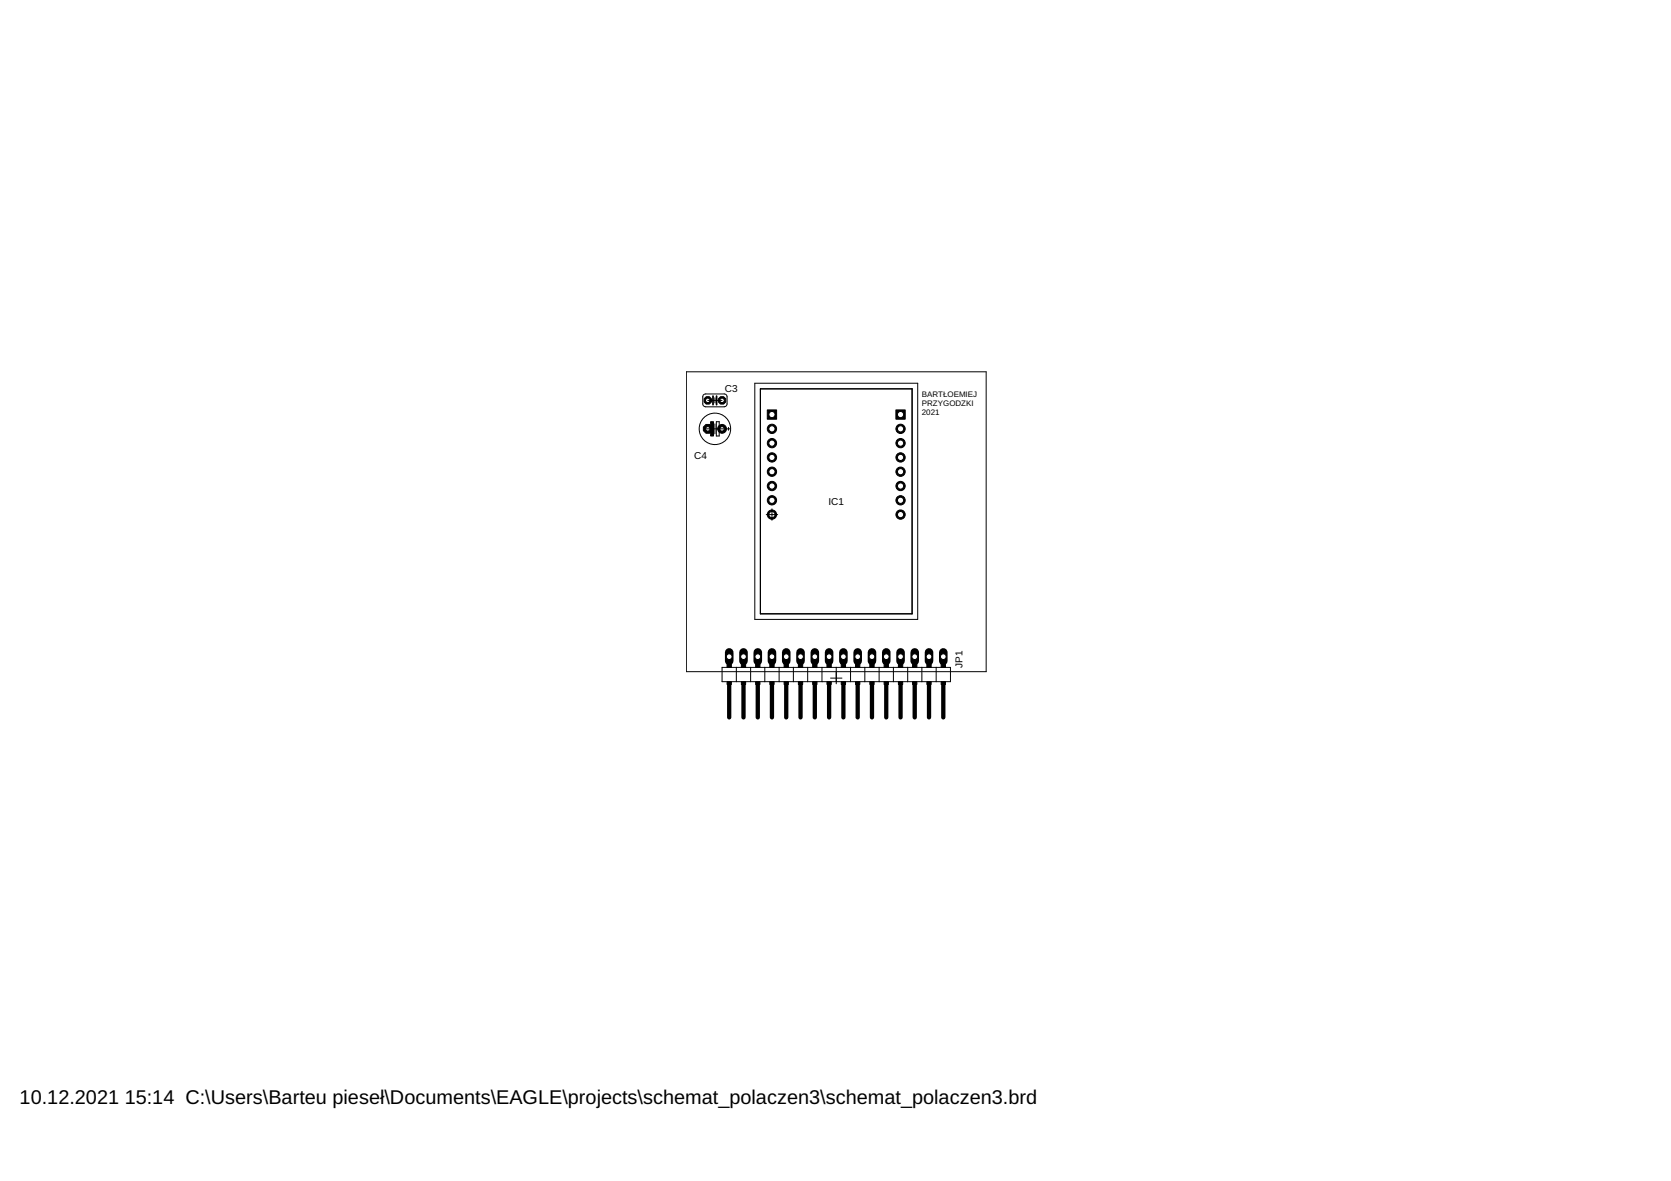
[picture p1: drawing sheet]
<svg xmlns="http://www.w3.org/2000/svg" width="297mm" height="210mm" viewBox="0 0 297 210" stroke-linecap="round" stroke-linejoin="round" font-family="sans-serif">
<circle cx="137.2" cy="91.5" r=".83" fill="#000" stroke="#000" stroke-width=".18"/>
<circle cx="137.2" cy="91.5" r=".55" fill="#fff" stroke="#000" stroke-width=".18"/>
<circle cx="137.2" cy="88.9" r=".83" fill="#000" stroke="#000" stroke-width=".18"/>
<circle cx="137.2" cy="88.9" r=".55" fill="#fff" stroke="#000" stroke-width=".18"/>
<circle cx="137.2" cy="86.4" r=".83" fill="#000" stroke="#000" stroke-width=".18"/>
<circle cx="137.2" cy="86.4" r=".55" fill="#fff" stroke="#000" stroke-width=".18"/>
<circle cx="137.2" cy="83.8" r=".83" fill="#000" stroke="#000" stroke-width=".18"/>
<circle cx="137.2" cy="83.8" r=".55" fill="#fff" stroke="#000" stroke-width=".18"/>
<circle cx="137.2" cy="81.3" r=".83" fill="#000" stroke="#000" stroke-width=".18"/>
<circle cx="137.2" cy="81.3" r=".55" fill="#fff" stroke="#000" stroke-width=".18"/>
<circle cx="137.2" cy="78.8" r=".83" fill="#000" stroke="#000" stroke-width=".18"/>
<circle cx="137.2" cy="78.8" r=".55" fill="#fff" stroke="#000" stroke-width=".18"/>
<circle cx="137.2" cy="76.2" r=".83" fill="#000" stroke="#000" stroke-width=".18"/>
<circle cx="137.2" cy="76.2" r=".55" fill="#fff" stroke="#000" stroke-width=".18"/>
<path d="M136.4 72.9h1.6v1.6h-1.6z" fill="#000" stroke="#000" stroke-width=".18"/>
<circle cx="137.2" cy="73.7" r=".55" fill="#fff" stroke="#000" stroke-width=".18"/>
<path d="M159.3 72.9h1.6v1.6h-1.6z" fill="#000" stroke="#000" stroke-width=".18"/>
<circle cx="160.1" cy="73.7" r=".55" fill="#fff" stroke="#000" stroke-width=".18"/>
<circle cx="160.1" cy="76.2" r=".83" fill="#000" stroke="#000" stroke-width=".18"/>
<circle cx="160.1" cy="76.2" r=".55" fill="#fff" stroke="#000" stroke-width=".18"/>
<circle cx="160.1" cy="78.8" r=".83" fill="#000" stroke="#000" stroke-width=".18"/>
<circle cx="160.1" cy="78.8" r=".55" fill="#fff" stroke="#000" stroke-width=".18"/>
<circle cx="160.1" cy="81.3" r=".83" fill="#000" stroke="#000" stroke-width=".18"/>
<circle cx="160.1" cy="81.3" r=".55" fill="#fff" stroke="#000" stroke-width=".18"/>
<circle cx="160.1" cy="83.8" r=".83" fill="#000" stroke="#000" stroke-width=".18"/>
<circle cx="160.1" cy="83.8" r=".55" fill="#fff" stroke="#000" stroke-width=".18"/>
<circle cx="160.1" cy="86.4" r=".83" fill="#000" stroke="#000" stroke-width=".18"/>
<circle cx="160.1" cy="86.4" r=".55" fill="#fff" stroke="#000" stroke-width=".18"/>
<circle cx="160.1" cy="88.9" r=".83" fill="#000" stroke="#000" stroke-width=".18"/>
<circle cx="160.1" cy="88.9" r=".55" fill="#fff" stroke="#000" stroke-width=".18"/>
<circle cx="160.1" cy="91.5" r=".83" fill="#000" stroke="#000" stroke-width=".18"/>
<circle cx="160.1" cy="91.5" r=".55" fill="#fff" stroke="#000" stroke-width=".18"/>
<circle cx="128.4" cy="71.2" r=".71" fill="#000" stroke="#000" stroke-width=".18"/>
<circle cx="128.4" cy="71.2" r=".4" fill="#fff" stroke="#000" stroke-width=".18"/>
<circle cx="125.8" cy="71.2" r=".71" fill="#000" stroke="#000" stroke-width=".18"/>
<circle cx="125.8" cy="71.2" r=".4" fill="#fff" stroke="#000" stroke-width=".18"/>
<circle cx="125.8" cy="76.2" r=".85" fill="#000" stroke="#000" stroke-width=".18"/>
<circle cx="125.8" cy="76.2" r=".4" fill="#fff" stroke="#000" stroke-width=".18"/>
<circle cx="128.4" cy="76.2" r=".78" fill="#000" stroke="#000" stroke-width=".18"/>
<circle cx="128.4" cy="76.2" r=".4" fill="#fff" stroke="#000" stroke-width=".18"/>
<path d="M167.7 116v1.5" fill="none" stroke="#000" stroke-width="1.5"/>
<circle cx="167.7" cy="116.7" r=".51" fill="#fff" stroke="#000" stroke-width=".18"/>
<path d="M165.1 116v1.5" fill="none" stroke="#000" stroke-width="1.5"/>
<circle cx="165.1" cy="116.7" r=".51" fill="#fff" stroke="#000" stroke-width=".18"/>
<path d="M162.6 116v1.5" fill="none" stroke="#000" stroke-width="1.5"/>
<circle cx="162.6" cy="116.7" r=".51" fill="#fff" stroke="#000" stroke-width=".18"/>
<path d="M160.1 116v1.5" fill="none" stroke="#000" stroke-width="1.5"/>
<circle cx="160.1" cy="116.7" r=".51" fill="#fff" stroke="#000" stroke-width=".18"/>
<path d="M157.5 116v1.5" fill="none" stroke="#000" stroke-width="1.5"/>
<circle cx="157.5" cy="116.7" r=".51" fill="#fff" stroke="#000" stroke-width=".18"/>
<path d="M155 116v1.5" fill="none" stroke="#000" stroke-width="1.5"/>
<circle cx="155" cy="116.7" r=".51" fill="#fff" stroke="#000" stroke-width=".18"/>
<path d="M152.5 116v1.5" fill="none" stroke="#000" stroke-width="1.5"/>
<circle cx="152.5" cy="116.7" r=".51" fill="#fff" stroke="#000" stroke-width=".18"/>
<path d="M149.9 116v1.5" fill="none" stroke="#000" stroke-width="1.5"/>
<circle cx="149.9" cy="116.7" r=".51" fill="#fff" stroke="#000" stroke-width=".18"/>
<path d="M147.4 116v1.5" fill="none" stroke="#000" stroke-width="1.5"/>
<circle cx="147.4" cy="116.7" r=".51" fill="#fff" stroke="#000" stroke-width=".18"/>
<path d="M144.8 116v1.5" fill="none" stroke="#000" stroke-width="1.5"/>
<circle cx="144.8" cy="116.7" r=".51" fill="#fff" stroke="#000" stroke-width=".18"/>
<path d="M142.3 116v1.5" fill="none" stroke="#000" stroke-width="1.5"/>
<circle cx="142.3" cy="116.7" r=".51" fill="#fff" stroke="#000" stroke-width=".18"/>
<path d="M139.8 116v1.5" fill="none" stroke="#000" stroke-width="1.5"/>
<circle cx="139.8" cy="116.7" r=".51" fill="#fff" stroke="#000" stroke-width=".18"/>
<path d="M137.2 116v1.5" fill="none" stroke="#000" stroke-width="1.5"/>
<circle cx="137.2" cy="116.7" r=".51" fill="#fff" stroke="#000" stroke-width=".18"/>
<path d="M134.7 116v1.5" fill="none" stroke="#000" stroke-width="1.5"/>
<circle cx="134.7" cy="116.7" r=".51" fill="#fff" stroke="#000" stroke-width=".18"/>
<path d="M132.2 116v1.5" fill="none" stroke="#000" stroke-width="1.5"/>
<circle cx="132.2" cy="116.7" r=".51" fill="#fff" stroke="#000" stroke-width=".18"/>
<path d="M129.6 116v1.5" fill="none" stroke="#000" stroke-width="1.5"/>
<circle cx="129.6" cy="116.7" r=".51" fill="#fff" stroke="#000" stroke-width=".18"/>
<g fill="none" stroke="#000" stroke-width=".18">
<path d="M122 66.1h53.3v53.3h-53.3zM125 70.2l.4-.2h3.5l.3 .4v1.5l-.2 .3-.3 .1h-3.4l-.3-.2-.1-.3zM125.4 76.2h3.3M125.8 71.2h2.6M127.1 70.7v.9M127.1 75.3v1.8M127.3 75h.5v2.5h-.5zM129.2 76.2h.6M129.5 76v.5M134.2 68.1h28.9v42h-28.9zM135.2 69.1h26.9v40h-26.9zM136.2 91.5h2"/>
<path d="M137.2 90.4v2.1M128.4 118.6h40.6v2.6h-40.6zM130.9 118.6v2.6M133.4 118.6v2.6M136 118.6v2.6M138.5 118.6v2.6M141 118.6v2.6M143.6 118.6v2.6M146.1 118.6v2.6M148.7 118.6v2.9M151.2 118.6v2.6M153.7 118.6v2.6"/>
<path d="M156.3 118.6v2.6M158.8 118.6v2.6M161.4 118.6v2.6M163.9 118.6v2.6M166.4 118.6v2.6M147.6 120.5h2.1"/>
<circle cx="127.1" cy="76.2" r="2.79"/>
</g>
<path d="M126.7 70.4v1.5M127.4 70.4v1.5" fill="none" stroke="#000" stroke-width=".32"/>
<g fill="none" stroke="#000" stroke-width=".76">
<path d="M129.6 121.8v5.7M132.2 121.8v5.7M134.7 121.8v5.7M137.2 121.8v5.7M139.8 121.8v5.7M142.3 121.8v5.7M144.8 121.8v5.7M147.4 121.8v5.7M149.9 121.8v5.7M152.5 121.8v5.7M155 121.8v5.7M157.5 121.8v5.7"/>
<path d="M160.1 121.8v5.7M162.6 121.8v5.7M165.1 121.8v5.7M167.7 121.8v5.7"/>
</g>
<g fill="#000" stroke="#000" stroke-width=".18">
<path d="M126.3 75h.5v2.5h-.5zM129.2 117.6h.8v1h-.8zM131.8 117.6h.7v1h-.7zM134.3 117.6h.8v1h-.8zM136.8 117.6h.8v1h-.8zM139.4 117.6h.7v1h-.7zM141.9 117.6h.8v1h-.8zM144.5 117.6h.7v1h-.7zM147 117.6h.8v1h-.8zM149.5 117.6h.8v1h-.8zM152.1 117.6h.7v1h-.7zM154.6 117.6h.8v1h-.8z"/>
<path d="M157.2 117.6h.7v1h-.7zM159.7 117.6h.8v1h-.8zM162.2 117.6h.8v1h-.8zM164.8 117.6h.7v1h-.7zM167.3 117.6h.8v1h-.8zM129.2 121.2h.8v.5h-.8zM131.8 121.2h.7v.5h-.7zM134.3 121.2h.8v.5h-.8zM136.8 121.2h.8v.5h-.8zM139.4 121.2h.7v.5h-.7zM141.9 121.2h.8v.5h-.8zM144.5 121.2h.7v.5h-.7z"/>
<path d="M147 121.2h.8v.5h-.8zM149.5 121.2h.8v.5h-.8zM152.1 121.2h.7v.5h-.7zM154.6 121.2h.8v.5h-.8zM157.2 121.2h.7v.5h-.7zM159.7 121.2h.8v.5h-.8zM162.2 121.2h.8v.5h-.8zM164.8 121.2h.7v.5h-.7zM167.3 121.2h.8v.5h-.8z"/>
</g>
<path d="M135.2 69.1h26.9v40h-26.9z" fill="none" stroke="#000" stroke-width=".21"/>
<g font-size="3.5">
<text x="3.5" y="196.2">10.12.2021</text>
<text x="22.2" y="196.2">15:14 C:\Users\Barteu pieseł\Documents\EAGLE\projects\schemat_polaczen3\schemat_polaczen3.brd</text>
</g>
<g font-size="1.8">
<text x="128.9" y="69.6">C3</text>
<text x="123.4" y="81.6">C4</text>
<text x="147.3" y="89.7">IC1</text>
<text x="171.1" y="118.6" transform="rotate(-90 171.1 118.6)">JP1</text>
</g>
<g font-size="1.4">
<text x="163.9" y="70.6">BARTŁOEMIEJ</text>
<text x="163.9" y="72.2">PRZYGODZKI</text>
<text x="163.9" y="73.7">2021</text>
</g>
</svg>
